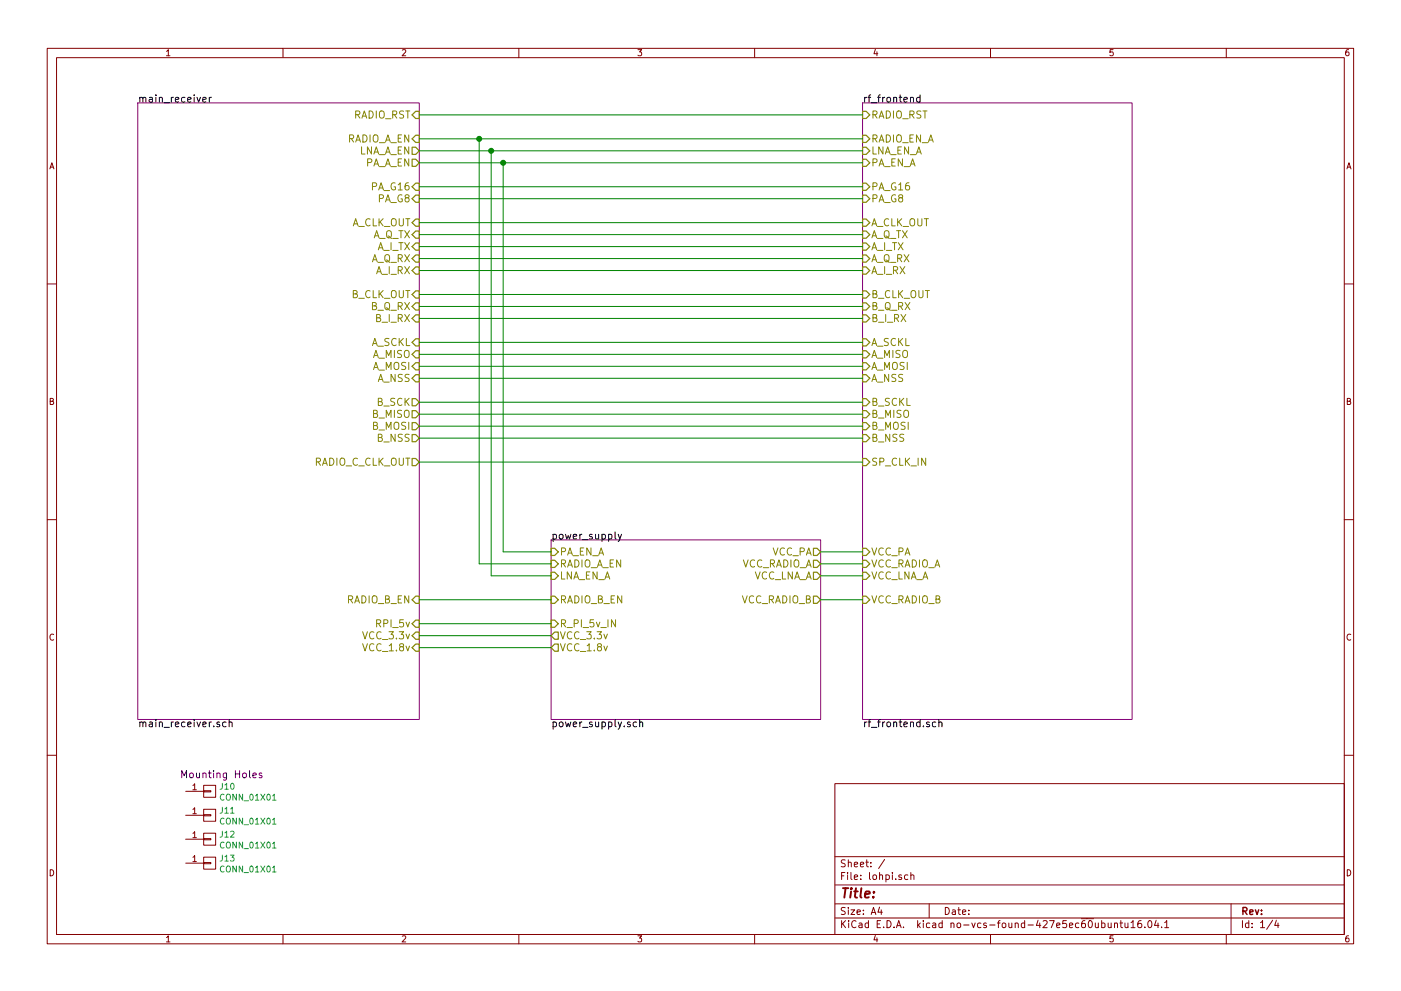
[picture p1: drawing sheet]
EESchema Schematic File Version 3
LIBS:lohpi-rescue
LIBS:power
LIBS:device
LIBS:transistors
LIBS:conn
LIBS:linear
LIBS:regul
LIBS:74xx
LIBS:cmos4000
LIBS:adc-dac
LIBS:memory
LIBS:xilinx
LIBS:microcontrollers
LIBS:dsp
LIBS:microchip
LIBS:analog_switches
LIBS:motorola
LIBS:texas
LIBS:intel
LIBS:audio
LIBS:interface
LIBS:digital-audio
LIBS:philips
LIBS:display
LIBS:cypress
LIBS:siliconi
LIBS:opto
LIBS:atmel
LIBS:contrib
LIBS:valves
LIBS:semtech_parts
LIBS:raspberry_pi
LIBS:epcos
LIBS:anaren
LIBS:murata
LIBS:qorvo
LIBS:abracon
LIBS:lohpi-cache
EELAYER 26 0
EELAYER END
$Descr A4 11693 8268
encoding utf-8
Sheet 1 4
Title ""
Date ""
Rev ""
Comp ""
Comment1 ""
Comment2 ""
Comment3 ""
Comment4 ""
$EndDescr
$Sheet
S 4600 4500 2250 1500
U 59ABB2B0
F0 "power_supply" 60
F1 "power_supply.sch" 60
F2 "PA_EN_A" I L 4600 4600 60 
F3 "VCC_PA" O R 6850 4600 60 
F4 "RADIO_A_EN" I L 4600 4700 60 
F5 "VCC_RADIO_A" O R 6850 4700 60 
F6 "RADIO_B_EN" I L 4600 5000 60 
F7 "VCC_RADIO_B" O R 6850 5000 60 
F8 "LNA_EN_A" I L 4600 4800 60 
F9 "VCC_LNA_A" O R 6850 4800 60 
F10 "R_PI_5v_IN" I L 4600 5200 60 
F11 "VCC_3.3v" O L 4600 5300 60 
F12 "VCC_1.8v" O L 4600 5400 60 
$EndSheet
$Sheet
S 1150 850  2350 5150
U 59ABB2C8
F0 "main_receiver" 60
F1 "main_receiver.sch" 60
F2 "PA_G8" I R 3500 1650 60 
F3 "PA_G16" I R 3500 1550 60 
F4 "A_Q_TX" I R 3500 1950 60 
F5 "A_I_TX" I R 3500 2050 60 
F6 "A_Q_RX" I R 3500 2150 60 
F7 "A_I_RX" I R 3500 2250 60 
F8 "RADIO_A_EN" I R 3500 1150 60 
F9 "RADIO_RST" I R 3500 950 60 
F10 "RADIO_B_EN" I R 3500 5000 60 
F11 "A_NSS" I R 3500 3150 60 
F12 "A_MOSI" I R 3500 3050 60 
F13 "A_MISO" I R 3500 2950 60 
F14 "A_SCKL" I R 3500 2850 60 
F15 "LNA_A_EN" O R 3500 1250 60 
F16 "PA_A_EN" O R 3500 1350 60 
F17 "RPI_5v" I R 3500 5200 60 
F18 "B_I_RX" I R 3500 2650 60 
F19 "B_Q_RX" I R 3500 2550 60 
F20 "B_CLK_OUT" I R 3500 2450 60 
F21 "A_CLK_OUT" I R 3500 1850 60 
F22 "B_NSS" O R 3500 3650 60 
F23 "B_MOSI" O R 3500 3550 60 
F24 "B_MISO" O R 3500 3450 60 
F25 "B_SCK" O R 3500 3350 60 
F26 "VCC_3.3v" I R 3500 5300 60 
F27 "VCC_1.8v" I R 3500 5400 60 
F28 "SP_CLK_IN" O R 3500 3850 60 
$EndSheet
$Sheet
S 7200 850  2250 5150
U 59ABB2EA
F0 "rf_frontend" 60
F1 "rf_frontend.sch" 60
F2 "VCC_LNA_A" I L 7200 4800 60 
F3 "LNA_EN_A" I L 7200 1250 60 
F4 "RADIO_EN_A" I L 7200 1150 60 
F5 "PA_G16" I L 7200 1550 60 
F6 "PA_EN_A" I L 7200 1350 60 
F7 "PA_G8" I L 7200 1650 60 
F8 "RADIO_RST" I L 7200 950 60 
F9 "A_CLK_OUT" I L 7200 1850 60 
F10 "B_CLK_OUT" I L 7200 2450 60 
F11 "B_SCKL" I L 7200 3350 60 
F12 "B_MISO" I L 7200 3450 60 
F13 "B_MOSI" I L 7200 3550 60 
F14 "B_NSS" I L 7200 3650 60 
F15 "A_SCKL" I L 7200 2850 60 
F16 "A_MISO" I L 7200 2950 60 
F17 "A_MOSI" I L 7200 3050 60 
F18 "A_NSS" I L 7200 3150 60 
F19 "VCC_RADIO_A" I L 7200 4700 60 
F20 "VCC_RADIO_B" I L 7200 5000 60 
F21 "VCC_PA" I L 7200 4600 60 
F22 "A_Q_TX" I L 7200 1950 60 
F23 "A_I_TX" I L 7200 2050 60 
F24 "A_Q_RX" I L 7200 2150 60 
F25 "A_I_RX" I L 7200 2250 60 
F26 "B_Q_RX" I L 7200 2550 60 
F27 "B_I_RX" I L 7200 2650 60 
F28 "SP_CLK_IN" I L 7200 3850 60 
$EndSheet
Wire Wire Line
	7200 5000 6850 5000
Wire Wire Line
	6850 4800 7200 4800
Wire Wire Line
	7200 4700 6850 4700
Wire Wire Line
	6850 4600 7200 4600
Wire Wire Line
	3500 950  7200 950 
Wire Wire Line
	3500 1250 7200 1250
Wire Wire Line
	3500 1350 7200 1350
Wire Wire Line
	3500 1150 7200 1150
Wire Wire Line
	3500 1850 7200 1850
Wire Wire Line
	3500 1550 7200 1550
Wire Wire Line
	7200 1650 3500 1650
Wire Wire Line
	7200 3850 3500 3850
Wire Wire Line
	3500 3650 7200 3650
Wire Wire Line
	7200 3550 3500 3550
Wire Wire Line
	3500 3450 7200 3450
Wire Wire Line
	7200 3350 3500 3350
Wire Wire Line
	3500 1950 7200 1950
Wire Wire Line
	7200 2050 3500 2050
Wire Wire Line
	3500 2150 7200 2150
Wire Wire Line
	7200 2250 3500 2250
Wire Wire Line
	3500 2450 7200 2450
Wire Wire Line
	7200 2550 3500 2550
Wire Wire Line
	3500 2650 7200 2650
Wire Wire Line
	7200 2850 3500 2850
Wire Wire Line
	3500 2950 7200 2950
Wire Wire Line
	7200 3050 3500 3050
Wire Wire Line
	3500 3150 7200 3150
Wire Wire Line
	4600 4600 4200 4600
Wire Wire Line
	4200 4600 4200 1350
Connection ~ 4200 1350
Wire Wire Line
	4100 1250 4100 4800
Wire Wire Line
	4100 4800 4600 4800
Connection ~ 4100 1250
Wire Wire Line
	4600 4700 4000 4700
Wire Wire Line
	4000 4700 4000 1150
Connection ~ 4000 1150
Wire Wire Line
	3500 5000 4600 5000
Wire Wire Line
	3500 5200 4600 5200
Wire Wire Line
	4600 5300 3500 5300
Wire Wire Line
	3500 5400 4600 5400
$Comp
L CONN_01X01 J10
U 1 1
P 1750 6600
F 0 "J10" H 1828 6641 50  0000 L CNN
F 1 "CONN_01X01" H 1828 6550 50  0000 L CNN
F 2 "rpi_mounting_hole:rpi_mounting_hole" H 1750 6600 50  0001 C CNN
F 3 "" H 1750 6600 50  0001 C CNN
	1    1750 6600
	1    0    0    -1  
$EndComp
$Comp
L CONN_01X01 J11
U 1 1
P 1750 6800
F 0 "J11" H 1828 6841 50  0000 L CNN
F 1 "CONN_01X01" H 1828 6750 50  0000 L CNN
F 2 "rpi_mounting_hole:rpi_mounting_hole" H 1750 6800 50  0001 C CNN
F 3 "" H 1750 6800 50  0001 C CNN
	1    1750 6800
	1    0    0    -1  
$EndComp
$Comp
L CONN_01X01 J12
U 1 1
P 1750 7000
F 0 "J12" H 1828 7041 50  0000 L CNN
F 1 "CONN_01X01" H 1828 6950 50  0000 L CNN
F 2 "rpi_mounting_hole:rpi_mounting_hole" H 1750 7000 50  0001 C CNN
F 3 "" H 1750 7000 50  0001 C CNN
	1    1750 7000
	1    0    0    -1  
$EndComp
$Comp
L CONN_01X01 J13
U 1 1
P 1750 7200
F 0 "J13" H 1828 7241 50  0000 L CNN
F 1 "CONN_01X01" H 1828 7150 50  0000 L CNN
F 2 "rpi_mounting_hole:rpi_mounting_hole" H 1750 7200 50  0001 C CNN
F 3 "" H 1750 7200 50  0001 C CNN
	1    1750 7200
	1    0    0    -1  
$EndComp
Text Notes 1500 6500 0    60   ~ 0
Mounting Holes
NoConn ~ 1550 6600
NoConn ~ 1550 6800
NoConn ~ 1550 7000
NoConn ~ 1550 7200
$EndSCHEMATC
